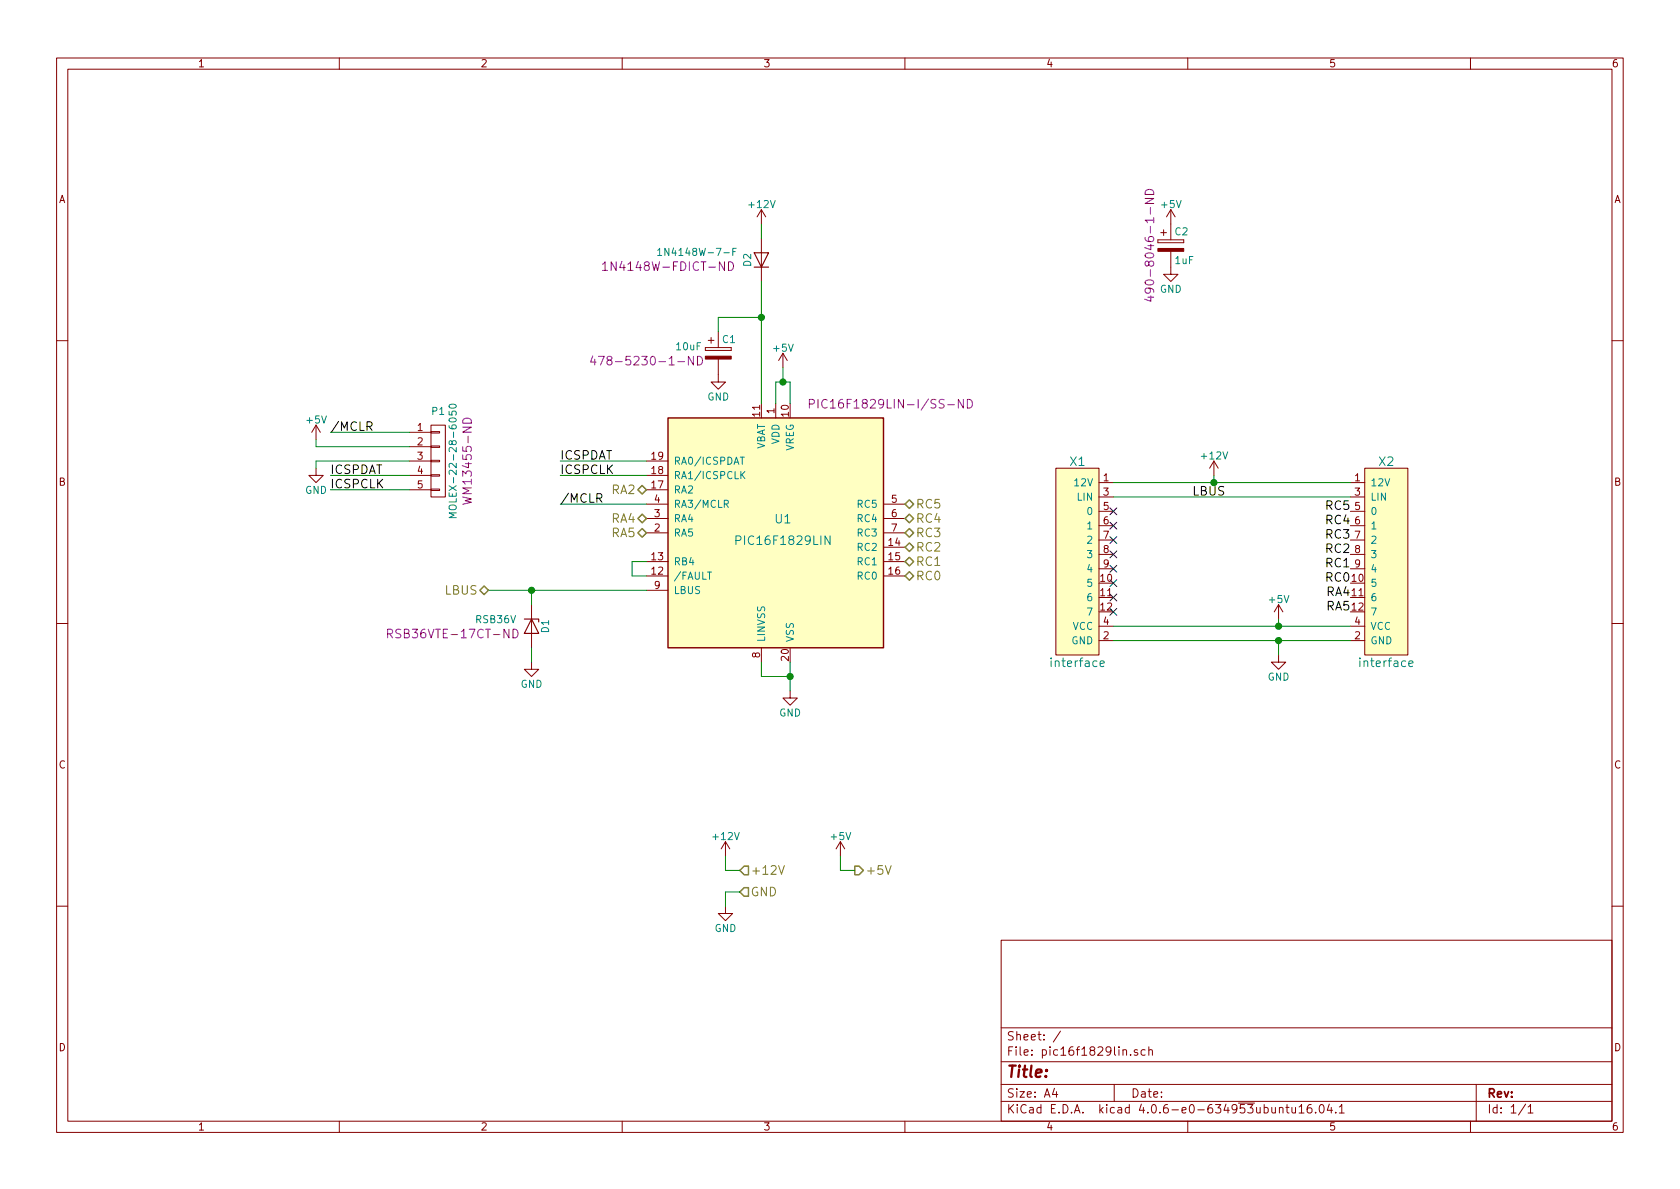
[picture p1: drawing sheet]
EESchema Schematic File Version 2
LIBS:power
LIBS:device
LIBS:transistors
LIBS:conn
LIBS:linear
LIBS:regul
LIBS:74xx
LIBS:cmos4000
LIBS:adc-dac
LIBS:memory
LIBS:xilinx
LIBS:microcontrollers
LIBS:dsp
LIBS:microchip
LIBS:analog_switches
LIBS:motorola
LIBS:texas
LIBS:intel
LIBS:audio
LIBS:interface
LIBS:digital-audio
LIBS:philips
LIBS:display
LIBS:cypress
LIBS:siliconi
LIBS:opto
LIBS:atmel
LIBS:contrib
LIBS:valves
LIBS:pic16f1829lin
EELAYER 25 0
EELAYER END
$Descr A4 11693 8268
encoding utf-8
Sheet 1 1
Title ""
Date ""
Rev ""
Comp ""
Comment1 ""
Comment2 ""
Comment3 ""
Comment4 ""
$EndDescr
$Comp
L CP C2
U 1 1
P 8150 1700
F 0 "C2" H 8175 1800 50  0000 L CNN
F 1 "1uF" H 8175 1600 50  0000 L CNN
F 2 "Capacitors_SMD:C_0805_HandSoldering" H 8188 1550 50  0001 C CNN
F 3 "http://www.digikey.com/product-detail/en/murata-electronics-north-america/GCM21BL81C105KA58L/490-8046-1-ND/4380331" H 8150 1700 50  0001 C CNN
F 4 "490-8046-1-ND" V 8000 1700 60  0000 C CNN "DIGIKEY"
	1    8150 1700
	1    0    0    -1  
$EndComp
$Comp
L CP C1
U 1 1
P 5000 2450
F 0 "C1" H 5025 2550 50  0000 L CNN
F 1 "10uF" H 4700 2500 50  0000 L CNN
F 2 "Capacitors_SMD:C_1210_HandSoldering" H 5038 2300 50  0001 C CNN
F 3 "http://datasheets.avx.com/TPS.pdf" H 5000 2450 50  0001 C CNN
F 4 "478-5230-1-ND" H 4500 2400 60  0000 C CNN "DIGIKEY"
	1    5000 2450
	1    0    0    -1  
$EndComp
$Comp
L D_Zener D1
U 1 1
P 3700 4350
F 0 "D1" H 3700 4450 50  0000 C CNN
F 1 "RSB36V" V 3650 4100 50  0000 C CNN
F 2 "Diodes_SMD:D_SOD-323_HandSoldering" H 3700 4350 50  0001 C CNN
F 3 "http://rohmfs.rohm.com/en/products/databook/datasheet/discrete/diode/zener/rsb36v.pdf" H 3700 4350 50  0001 C CNN
F 4 "RSB36VTE-17CT-ND" V 3750 3800 60  0000 C CNN "DIGIKEY"
	1    3700 4350
	0    1    1    0   
$EndComp
$Comp
L D D2
U 1 1
P 5300 1800
F 0 "D2" H 5300 1900 50  0000 C CNN
F 1 "1N4148W-7-F" V 5350 2250 50  0000 C CNN
F 2 "Diodes_SMD:D_SOD-123" H 5300 1800 50  0001 C CNN
F 3 "http://www.diodes.com/_files/datasheets/ds30086.pdf" H 5300 1800 50  0001 C CNN
F 4 "1N4148W-FDICT-ND" V 5250 2450 60  0000 C CNN "DIGIKEY"
	1    5300 1800
	0    -1   -1   0   
$EndComp
$Comp
L +12V #PWR01
U 1 1
P 5300 1550
F 0 "#PWR01" H 5300 1400 50  0001 C CNN
F 1 "+12V" H 5300 1690 50  0000 C CNN
F 2 "" H 5300 1550 50  0000 C CNN
F 3 "" H 5300 1550 50  0000 C CNN
	1    5300 1550
	1    0    0    -1  
$EndComp
Text Label 3900 3500 0    60   ~ 0
/MCLR
Text Label 3900 3200 0    60   ~ 0
ICSPDAT
Text Label 3900 3300 0    60   ~ 0
ICSPCLK
$Comp
L GND #PWR02
U 1 1
P 5500 4800
F 0 "#PWR02" H 5500 4550 50  0001 C CNN
F 1 "GND" H 5500 4650 50  0000 C CNN
F 2 "" H 5500 4800 50  0000 C CNN
F 3 "" H 5500 4800 50  0000 C CNN
	1    5500 4800
	1    0    0    -1  
$EndComp
$Comp
L +5V #PWR03
U 1 1
P 5450 2550
F 0 "#PWR03" H 5450 2400 50  0001 C CNN
F 1 "+5V" H 5450 2690 50  0000 C CNN
F 2 "" H 5450 2550 50  0000 C CNN
F 3 "" H 5450 2550 50  0000 C CNN
	1    5450 2550
	1    0    0    -1  
$EndComp
$Comp
L GND #PWR04
U 1 1
P 5000 2600
F 0 "#PWR04" H 5000 2350 50  0001 C CNN
F 1 "GND" H 5000 2450 50  0000 C CNN
F 2 "" H 5000 2600 50  0000 C CNN
F 3 "" H 5000 2600 50  0000 C CNN
	1    5000 2600
	1    0    0    -1  
$EndComp
$Comp
L +5V #PWR05
U 1 1
P 8150 1550
F 0 "#PWR05" H 8150 1400 50  0001 C CNN
F 1 "+5V" H 8150 1690 50  0000 C CNN
F 2 "" H 8150 1550 50  0000 C CNN
F 3 "" H 8150 1550 50  0000 C CNN
	1    8150 1550
	1    0    0    -1  
$EndComp
$Comp
L GND #PWR06
U 1 1
P 8150 1850
F 0 "#PWR06" H 8150 1600 50  0001 C CNN
F 1 "GND" H 8150 1700 50  0000 C CNN
F 2 "" H 8150 1850 50  0000 C CNN
F 3 "" H 8150 1850 50  0000 C CNN
	1    8150 1850
	1    0    0    -1  
$EndComp
$Comp
L CONN_01X05 P1
U 1 1
P 3050 3200
F 0 "P1" H 3050 3550 50  0000 C CNN
F 1 "MOLEX-22-28-6050" V 3150 3200 50  0000 C CNN
F 2 "Pin_Headers:Pin_Header_Angled_1x05_Pitch2.54mm" H 3050 3200 50  0001 C CNN
F 3 "" H 3050 3200 50  0000 C CNN
F 4 "WM13455-ND" V 3250 3200 60  0000 C CNN "DIGIKEY"
	1    3050 3200
	1    0    0    -1  
$EndComp
Text Label 2300 3000 0    60   ~ 0
/MCLR
$Comp
L +5V #PWR07
U 1 1
P 2200 3050
F 0 "#PWR07" H 2200 2900 50  0001 C CNN
F 1 "+5V" H 2200 3190 50  0000 C CNN
F 2 "" H 2200 3050 50  0000 C CNN
F 3 "" H 2200 3050 50  0000 C CNN
	1    2200 3050
	1    0    0    -1  
$EndComp
$Comp
L GND #PWR08
U 1 1
P 2200 3250
F 0 "#PWR08" H 2200 3000 50  0001 C CNN
F 1 "GND" H 2200 3100 50  0000 C CNN
F 2 "" H 2200 3250 50  0000 C CNN
F 3 "" H 2200 3250 50  0000 C CNN
	1    2200 3250
	1    0    0    -1  
$EndComp
Text Label 2300 3300 0    60   ~ 0
ICSPDAT
Text Label 2300 3400 0    60   ~ 0
ICSPCLK
$Comp
L GND #PWR09
U 1 1
P 3700 4600
F 0 "#PWR09" H 3700 4350 50  0001 C CNN
F 1 "GND" H 3700 4450 50  0000 C CNN
F 2 "" H 3700 4600 50  0000 C CNN
F 3 "" H 3700 4600 50  0000 C CNN
	1    3700 4600
	1    0    0    -1  
$EndComp
$Comp
L PIC16F1829LIN U1
U 1 1
P 5400 3700
F 0 "U1" H 5450 3800 60  0000 C CNN
F 1 "PIC16F1829LIN" H 5450 3650 60  0000 C CNN
F 2 "Housings_SSOP:SSOP-20_5.3x7.2mm_Pitch0.65mm" H 5400 3700 60  0001 C CNN
F 3 "http://ww1.microchip.com/downloads/en/DeviceDoc/41673A.pdf" H 5400 3700 60  0001 C CNN
F 4 "PIC16F1829LIN-I/SS-ND" H 6200 4600 60  0000 C CNN "DIGIKEY"
	1    5400 3700
	1    0    0    -1  
$EndComp
Wire Wire Line
	3900 3500 4500 3500
Wire Wire Line
	3900 3200 4500 3200
Wire Wire Line
	3900 3300 4500 3300
Wire Wire Line
	4500 3900 4400 3900
Wire Wire Line
	4400 3900 4400 4000
Wire Wire Line
	4400 4000 4500 4000
Wire Wire Line
	5300 4600 5300 4700
Wire Wire Line
	5500 4600 5500 4800
Wire Wire Line
	5300 1950 5300 2800
Wire Wire Line
	3400 4100 4500 4100
Wire Wire Line
	5400 2800 5400 2650
Wire Wire Line
	5400 2650 5500 2650
Wire Wire Line
	5500 2650 5500 2800
Wire Wire Line
	5450 2650 5450 2550
Connection ~ 5450 2650
Wire Wire Line
	3700 4200 3700 4100
Wire Wire Line
	2850 3000 2300 3000
Wire Wire Line
	2200 3100 2850 3100
Wire Wire Line
	2200 3200 2850 3200
Wire Wire Line
	2850 3300 2300 3300
Wire Wire Line
	2850 3400 2300 3400
Wire Wire Line
	2200 3200 2200 3250
Wire Wire Line
	2200 3100 2200 3050
Wire Wire Line
	5300 4700 5500 4700
Connection ~ 5500 4700
Wire Wire Line
	3700 4500 3700 4600
Text HLabel 6300 3500 2    60   BiDi ~ 0
RC5
Text HLabel 6300 3600 2    60   BiDi ~ 0
RC4
Text HLabel 6300 3700 2    60   BiDi ~ 0
RC3
Text HLabel 6300 3800 2    60   BiDi ~ 0
RC2
Text HLabel 6300 3900 2    60   BiDi ~ 0
RC1
Text HLabel 6300 4000 2    60   BiDi ~ 0
RC0
Text HLabel 4500 3600 0    60   BiDi ~ 0
RA4
Text HLabel 4500 3700 0    60   BiDi ~ 0
RA5
Text HLabel 4500 3400 0    60   BiDi ~ 0
RA2
Text HLabel 3400 4100 0    60   BiDi ~ 0
LBUS
Connection ~ 3700 4100
Wire Wire Line
	5300 1550 5300 1650
$Comp
L GND #PWR010
U 1 1
P 5050 6300
F 0 "#PWR010" H 5050 6050 50  0001 C CNN
F 1 "GND" H 5050 6150 50  0000 C CNN
F 2 "" H 5050 6300 50  0000 C CNN
F 3 "" H 5050 6300 50  0000 C CNN
	1    5050 6300
	1    0    0    -1  
$EndComp
Text HLabel 5150 6200 2    60   Input ~ 0
GND
Wire Wire Line
	5050 6300 5050 6200
Wire Wire Line
	5050 6200 5150 6200
$Comp
L +12V #PWR011
U 1 1
P 5050 5950
F 0 "#PWR011" H 5050 5800 50  0001 C CNN
F 1 "+12V" H 5050 6090 50  0000 C CNN
F 2 "" H 5050 5950 50  0000 C CNN
F 3 "" H 5050 5950 50  0000 C CNN
	1    5050 5950
	1    0    0    -1  
$EndComp
Text HLabel 5150 6050 2    60   Input ~ 0
+12V
Wire Wire Line
	5050 5950 5050 6050
Wire Wire Line
	5050 6050 5150 6050
$Comp
L +5V #PWR012
U 1 1
P 5850 5950
F 0 "#PWR012" H 5850 5800 50  0001 C CNN
F 1 "+5V" H 5850 6090 50  0000 C CNN
F 2 "" H 5850 5950 50  0000 C CNN
F 3 "" H 5850 5950 50  0000 C CNN
	1    5850 5950
	1    0    0    -1  
$EndComp
Text HLabel 5950 6050 2    60   Output ~ 0
+5V
Wire Wire Line
	5850 5950 5850 6050
Wire Wire Line
	5850 6050 5950 6050
Wire Wire Line
	5000 2300 5000 2200
Wire Wire Line
	5000 2200 5300 2200
Connection ~ 5300 2200
$Comp
L interface X2
U 1 1
P 9650 3900
F 0 "X2" H 9650 4600 60  0000 C CNN
F 1 "interface" H 9650 3200 60  0000 C CNN
F 2 "interface:interface" H 9900 4600 60  0001 C CNN
F 3 "" H 9900 4600 60  0001 C CNN
	1    9650 3900
	-1   0    0    -1  
$EndComp
$Comp
L interface X1
U 1 1
P 7500 3900
F 0 "X1" H 7500 4600 60  0000 C CNN
F 1 "interface" H 7500 3200 60  0000 C CNN
F 2 "interface:interface" H 7750 4600 60  0001 C CNN
F 3 "" H 7750 4600 60  0001 C CNN
	1    7500 3900
	1    0    0    -1  
$EndComp
Wire Wire Line
	7750 3350 9400 3350
Wire Wire Line
	9400 3450 7750 3450
Wire Wire Line
	7750 4450 9400 4450
NoConn ~ 7750 3550
NoConn ~ 7750 3650
NoConn ~ 7750 3750
NoConn ~ 7750 3850
NoConn ~ 7750 3950
NoConn ~ 7750 4050
NoConn ~ 7750 4150
NoConn ~ 7750 4250
Text Label 9400 3550 2    60   ~ 0
RC5
Text Label 9400 3650 2    60   ~ 0
RC4
Text Label 9400 3750 2    60   ~ 0
RC3
Text Label 9400 3850 2    60   ~ 0
RC2
Text Label 9400 3950 2    60   ~ 0
RC1
Text Label 9400 4050 2    60   ~ 0
RC0
Text Label 9400 4150 2    60   ~ 0
RA4
Text Label 9400 4250 2    60   ~ 0
RA5
$Comp
L +12V #PWR013
U 1 1
P 8450 3300
F 0 "#PWR013" H 8450 3150 50  0001 C CNN
F 1 "+12V" H 8450 3440 50  0000 C CNN
F 2 "" H 8450 3300 50  0000 C CNN
F 3 "" H 8450 3300 50  0000 C CNN
	1    8450 3300
	1    0    0    -1  
$EndComp
Wire Wire Line
	8450 3350 8450 3300
Connection ~ 8450 3350
$Comp
L +5V #PWR014
U 1 1
P 8900 4300
F 0 "#PWR014" H 8900 4150 50  0001 C CNN
F 1 "+5V" H 8900 4440 50  0000 C CNN
F 2 "" H 8900 4300 50  0000 C CNN
F 3 "" H 8900 4300 50  0000 C CNN
	1    8900 4300
	1    0    0    -1  
$EndComp
Wire Wire Line
	7750 4350 9400 4350
Wire Wire Line
	8900 4350 8900 4300
Text Label 8300 3450 0    60   ~ 0
LBUS
Connection ~ 8900 4350
$Comp
L GND #PWR015
U 1 1
P 8900 4550
F 0 "#PWR015" H 8900 4300 50  0001 C CNN
F 1 "GND" H 8900 4400 50  0000 C CNN
F 2 "" H 8900 4550 50  0000 C CNN
F 3 "" H 8900 4550 50  0000 C CNN
	1    8900 4550
	1    0    0    -1  
$EndComp
Wire Wire Line
	8900 4550 8900 4450
Connection ~ 8900 4450
$EndSCHEMATC
